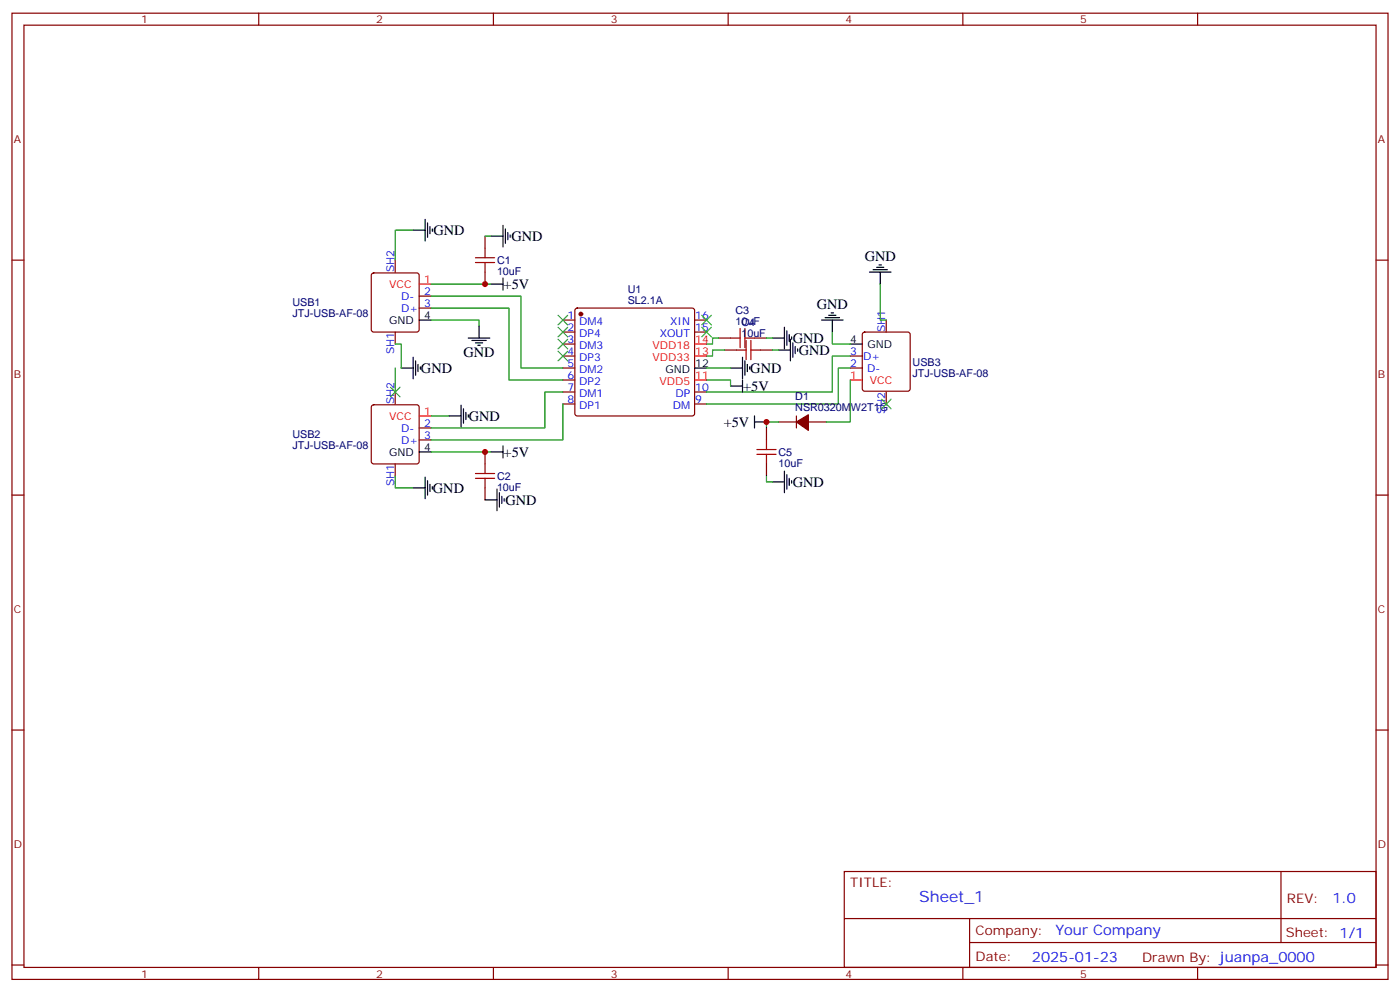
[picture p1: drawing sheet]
<svg xmlns="http://www.w3.org/2000/svg" width="412mm" height="292mm" viewBox="0 0 412 292" stroke-linecap="round" stroke-linejoin="round" font-family="sans-serif">
<g fill="none" stroke="#870000" stroke-width=".35">
<path d="M3.5 3.9h405.4v284.3h-405.4zM7.1 7.4h398.2v277.3h-398.2zM76.2 3.9v3.5M145.3 3.9v3.5M214.5 3.9v3.5M283.6 3.9v3.5M352.8 3.9v3.5M3.5 76.6h3.6M116.4 76.6v3.5M142.9 69.5v3.5M405.3 76.6h3.6M109.6 80.5l.5-.2h12.7l.5 .2 .2 .5v16l-.3 .5-.4 .2h-12.7l-.5-.2-.2-.5v-16z"/>
<path d="M116.4 97.7v3.5M123.5 87.1h3.5M123.5 90.7h3.5M142.9 80.1v3.5M165.8 94.2h3.5M165.8 97.7h3.5M169.6 90.9l.4-.2h33.9l.5 .2 .2 .5v30.3l-.2 .5-.5 .2h-33.9l-.5-.2-.2-.5v-30.3zM204.6 94.2h3.5M204.6 97.7h3.5M211.7 99.5h3.5M222.2 99.5h3.6M254.2 97.9l.5-.2h12.7l.5 .2 .2 .5v16l-.2 .5-.5 .2h-12.7l-.5-.2-.2-.5v-16z"/>
<path d="M261.1 94.2v3.5M109.6 119.3l.5-.2h12.7l.5 .2 .2 .5v16l-.3 .5-.4 .2h-12.7l-.5-.2-.2-.5v-16zM116.4 115.4v3.5M165.8 108.3h3.5M165.8 104.8h3.5M165.8 101.2h3.5M165.8 111.8h3.5M165.8 115.4h3.5M165.8 118.9h3.5M204.6 115.4h3.5M204.6 118.9h3.5M213.4 103h3.6"/>
<path d="M224 103h3.5M250.5 108.3h3.5M250.5 104.8h3.5M261.1 115.4v3.5M116.4 136.5v3.6M123.5 125.9h3.5M123.5 129.5h3.5M142.9 133v3.5M225.8 125.9v3.6M225.8 136.5v3.6M229.3 124.2h5.3M234.6 122.4v3.5"/>
<path d="M238.1 124.2h5.3M3.5 145.7h3.6M142.9 143.6v3.5M405.3 145.7h3.6M3.5 214.8h3.6M405.3 214.8h3.6M248.7 256.5h156.6v28.2h-156.6zM377.3 256.5v20.9M248.7 270.3h156.5M285.6 277.4h119.6M285.6 270.3v14.1M3.5 284h3.6"/>
<path d="M76.2 284.7v3.5M145.3 284.7v3.5M214.5 284.7v3.5M283.6 284.7v3.5M352.8 284.7v3.5M405.3 284h3.6"/>
</g>
<path d="M123.5 83.6h3.5M204.6 111.8h3.5M204.6 104.8h3.5M204.6 101.2h3.5M250.5 111.8h3.5M123.5 122.4h3.5" fill="none" stroke="#f00" stroke-width=".35"/>
<g fill="none" stroke="#000" stroke-width=".35">
<path d="M121.7 67.7h3.5M125.2 64.6v6.3M125.9 65.6v4.2M126.6 66.7v2.1M127.4 67.4v.7M144.6 69.5h3.6M148.2 66.3v6.4M148.9 67.4v4.2M149.6 68.4v2.2M150.3 69.1v.7M257.2 79.4h4.2M258.2 78.7h2.1"/>
<path d="M258.9 78h.7M123.5 94.2h3.5M137.9 99.5h6.4M141.1 96v3.5M144.6 83.6h3.6M148.2 81.8v3.6M227.5 99.5h3.6M231.1 96.3v6.4M231.8 97.4v4.2M232.5 98.4v2.1M232.8 99.8v6.4M233.2 99.1v.7"/>
<path d="M242 94.2h6.4M243.1 93.5h4.2M244.1 92.8h2.1M244.8 92.1h.7M245.2 94.2v3.5M256.1 80.1h6.4M259.3 80.1v3.5M118.2 108.3h3.5M121.7 105.1v6.4M122.4 106.2v4.2M123.1 107.2v2.2M123.8 107.9v.8"/>
<path d="M135.8 119.2v6.4M139 100.2h4.2M140.1 100.9h2.1M140.8 101.6h.7M204.6 108.3h3.5M215.2 108.3h3.5M215.2 113.6h3.5M218.7 105.1v6.4M218.7 111.8v3.6M219.4 106.2v4.2M220.1 107.2v2.2M220.8 107.9v.8"/>
<path d="M229.3 103h3.5M233.5 100.9v4.2M234.2 102v2.1M234.9 102.7v.7M250.5 101.2h3.5M123.5 133h3.5M132.3 122.4h3.5M136.5 120.3v4.2M137.2 121.4v2.1M137.9 122.1v.7M144.6 133h3.6M148.2 131.2v3.6"/>
<path d="M222.2 124.2h3.6M222.2 122.4v3.5M231.1 138.6v6.4M231.8 139.7v4.2M121.7 143.6h3.5M125.2 140.4v6.4M125.9 141.5v4.2M126.6 142.5v2.1M127.4 143.2v.7M142.9 147.1h3.5M146.4 143.9v6.4M147.1 145v4.2"/>
<path d="M147.8 146v2.2M148.5 146.8v.7M227.5 141.8h3.6M232.5 140.8v2.1M233.2 141.5v.7"/>
</g>
<g fill="#870000" stroke="#870000" stroke-width=".35">
<path d="M234.6 124.2l3.5-2.1v4.5z"/>
<circle cx="171.1" cy="92.4" r=".53"/>
</g>
<g fill="none" stroke="#008700" stroke-width=".35">
<path d="M121.7 67.7h-5.3v8.9M142.9 69.5h1.7M127 87.1h26.5v21.2h12.3M127 90.7h22.9v21.1h15.9M127 94.2h14.1v1.8M127 83.6h17.6M211.7 99.5h-1.8v1.7h-1.8M225.8 99.5h1.7M245.2 97.7v3.5h5.3M259.3 83.6v10.6h1.8M116.4 101.2h1.8v7.1M116.4 108.3v7.1"/>
<path d="M165.8 118.9v10.6h-38.8M165.8 115.4h-5.3v10.5h-33.5M208.1 111.8h7.1v1.8M208.1 108.3h7.1M213.4 103h-3.5v1.8h-1.8M227.5 103h1.8M250.5 104.8h-5.3v10.6h-37.1M250.5 108.3h-3.6v10.6h-38.8M250.5 111.8v12.4h-7.1M127 122.4h5.3M127 133h17.6M229.3 124.2h-3.5v1.7"/>
<path d="M116.4 140.1v3.5h5.3M225.8 140.1v1.7h1.7"/>
</g>
<g fill="none" stroke="#a10000" stroke-width=".35">
<path d="M140.1 75.8h5.6M140.1 77.3h5.6M142.9 73v2.8M142.9 77.3v2.8M215.2 99.5h2.8M218 96.7v5.6M219.4 96.7v5.6M219.4 99.5h2.8M217 103h2.8M219.8 100.2v5.6M221.2 100.2v5.6M221.2 103h2.8"/>
<path d="M140.1 139.3h5.6M142.9 136.5v2.8M223 132.3h5.6M223 133.7h5.6M225.8 129.5v2.8M225.8 133.7v2.8M140.1 140.8h5.6M142.9 140.8v2.8"/>
</g>
<g fill="none" stroke="#3c3" stroke-width=".35">
<path d="M164.4 92.8l2.8 2.8M164.4 96.3l2.8 2.8M164.4 99.8l2.8 2.9M167.2 92.8l-2.8 2.8M167.2 96.3l-2.8 2.8M167.2 99.8l-2.8 2.9M206.7 92.8l2.8 2.8M206.7 96.3l2.8 2.8M209.5 92.8l-2.8 2.8M209.5 96.3l-2.8 2.8M115 113.9l2.8 2.9M117.8 113.9l-2.8 2.9"/>
<path d="M164.4 103.4l2.8 2.8M167.2 103.4l-2.8 2.8M259.6 117.5l2.9 2.8M262.5 117.5l-2.9 2.8"/>
</g>
<g fill="#c00">
<circle cx="142.9" cy="83.6" r=".88"/>
<circle cx="142.9" cy="133" r=".88"/>
<circle cx="225.8" cy="124.2" r=".88"/>
</g>
<text font-size="4.6" fill="#00f" x="270.8" y="265.5">Sheet_1</text>
<g font-size="4.2">
<text x="127.7" y="69.1">GND</text>
<text x="150.6" y="70.9">GND</text>
<text x="254.7" y="76.7">GND</text>
<text x="148.3" y="85">+5V</text>
<text x="240.6" y="90.8">GND</text>
<text x="233.5" y="100.9">GND</text>
<text x="136.5" y="105.1">GND</text>
<text x="235.3" y="104.4">GND</text>
<text x="124" y="109.7">GND</text>
<text x="221" y="109.7">GND</text>
<text x="218.9" y="115">+5V</text>
<text x="138.1" y="123.8">GND</text>
<text x="213.2" y="125.6">+5V</text>
<text x="148.3" y="134.4">+5V</text>
<text x="233.5" y="143.2">GND</text>
<text x="127.5" y="145">GND</text>
<text x="148.9" y="148.5">GND</text>
</g>
<g font-size="4.2" fill="#00f">
<text x="392.5" y="265.7">1.0</text>
<text x="310.9" y="275.3">Your Company</text>
<text x="304" y="283.1">2025-01-23</text>
</g>
<g font-size="3.9" fill="#800">
<text x="250.5" y="261.1">TITLE:</text>
<text x="379.1" y="265.7">REV:</text>
<text x="287.4" y="275.3">Company:</text>
<text x="378.7" y="275.9">Sheet: 1/1</text>
<text x="287.4" y="282.9">Date:</text>
<text x="336.4" y="283">Drawn By: juanpa_0000</text>
</g>
<g font-size="3.2" fill="#800">
<text x="41.6" y="6.9">1</text>
<text x="110.8" y="6.9">2</text>
<text x="179.9" y="6.9">3</text>
<text x="249.1" y="6.9">4</text>
<text x="318.2" y="6.9">5</text>
<text x="4.1" y="42">A</text>
<text x="405.9" y="42">A</text>
<text x="4.1" y="111.1">B</text>
<text x="405.9" y="111.1">B</text>
<text x="4.1" y="180.3">C</text>
<text x="405.9" y="180.3">C</text>
<text x="4.1" y="249.4">D</text>
<text x="405.9" y="249.4">D</text>
<text x="41.6" y="287.7">1</text>
<text x="110.8" y="287.7">2</text>
<text x="179.9" y="287.7">3</text>
<text x="249.1" y="287.7">4</text>
<text x="318.2" y="287.7">5</text>
</g>
<g font-size="3.2" fill="#000080">
<text x="146.4" y="77.7">C1</text>
<text x="146.4" y="80.9">10uF</text>
<text x="184.9" y="89.4">SL2.1A</text>
<text x="184.9" y="86.2">U1</text>
<text x="86.1" y="93.2">JTJ-USB-AF-08</text>
<text x="86.1" y="90">USB1</text>
<text x="216.6" y="95.6">10uF</text>
<text x="216.6" y="92.4">C3</text>
<text x="218.4" y="96">C4</text>
<text x="218.4" y="99.1">10uF</text>
<text x="268.8" y="107.7">USB3</text>
<text x="268.8" y="110.9">JTJ-USB-AF-08</text>
<text x="234.3" y="117.8">D1</text>
<text x="234.3" y="121">NSR0320MW2T1G</text>
<text x="86.1" y="128.8">USB2</text>
<text x="86.1" y="132.1">JTJ-USB-AF-08</text>
<text x="229.3" y="137.3">10uF</text>
<text x="229.3" y="134.1">C5</text>
<text x="146.4" y="141.2">C2</text>
<text x="146.4" y="144.4">10uF</text>
</g>
<g font-size="3.2" fill="#00f">
<text x="116.1" y="80.1" transform="rotate(-90 116.1 80.1)">SH2</text>
<text x="118.2" y="88.2">D-</text>
<text x="125" y="86.8">2</text>
<text x="118.2" y="91.7">D+</text>
<text x="125" y="90.3">3</text>
<text x="167.1" y="93.8">1</text>
<text x="170.6" y="95.6">DM4</text>
<text x="197.4" y="95.6">XIN</text>
<text x="204.8" y="93.8">16</text>
<text x="167.1" y="97.4">2</text>
<text x="167.1" y="100.9">3</text>
<text x="170.6" y="99.1">DP4</text>
<text x="194.4" y="99.1">XOUT</text>
<text x="204.8" y="97.4">15</text>
<text x="260.7" y="97.7" transform="rotate(-90 260.7 97.7)">SH1</text>
<text x="116.1" y="104.3" transform="rotate(-90 116.1 104.3)">SH1</text>
<text x="167.1" y="104.4">4</text>
<text x="167.1" y="107.9">5</text>
<text x="170.6" y="102.7">DM3</text>
<text x="170.6" y="106.2">DP3</text>
<text x="250.5" y="107.9">2</text>
<text x="250.5" y="104.4">3</text>
<text x="254.3" y="105.8">D+</text>
<text x="167.1" y="111.5">6</text>
<text x="170.6" y="109.7">DM2</text>
<text x="170.6" y="113.2">DP2</text>
<text x="255.4" y="109.4">D-</text>
<text x="116.1" y="118.9" transform="rotate(-90 116.1 118.9)">SH2</text>
<text x="167.1" y="115">7</text>
<text x="167.1" y="118.5">8</text>
<text x="170.6" y="116.8">DM1</text>
<text x="198.9" y="116.8">DP</text>
<text x="204.8" y="118.5">9</text>
<text x="204.8" y="115">10</text>
<text x="125" y="125.6">2</text>
<text x="170.6" y="120.3">DP1</text>
<text x="198.2" y="120.3">DM</text>
<text x="260.7" y="121.9" transform="rotate(-90 260.7 121.9)">SH2</text>
<text x="118.2" y="127">D-</text>
<text x="118.2" y="130.5">D+</text>
<text x="125" y="129.1">3</text>
<text x="116.1" y="143.1" transform="rotate(-90 116.1 143.1)">SH1</text>
</g>
<g font-size="3.2" fill="#f00">
<text x="125" y="83.3">1</text>
<text x="114.7" y="84.7">VCC</text>
<text x="204.8" y="100.9">14</text>
<text x="192.2" y="106.2">VDD33</text>
<text x="192.2" y="102.7">VDD18</text>
<text x="204.8" y="104.4">13</text>
<text x="194.2" y="113.2">VDD5</text>
<text x="204.8" y="111.5">11</text>
<text x="250.5" y="111.5">1</text>
<text x="256.2" y="112.9">VCC</text>
<text x="114.7" y="123.5">VCC</text>
<text x="125" y="122.1">1</text>
</g>
<g font-size="3.2">
<text x="114.7" y="95.2">GND</text>
<text x="125" y="93.8">4</text>
<text x="250.5" y="100.9">4</text>
<text x="204.8" y="107.9">12</text>
<text x="255.5" y="102.3">GND</text>
<text x="196" y="109.7">GND</text>
<text x="114.7" y="134.1">GND</text>
<text x="125" y="132.6">4</text>
</g>
</svg>
